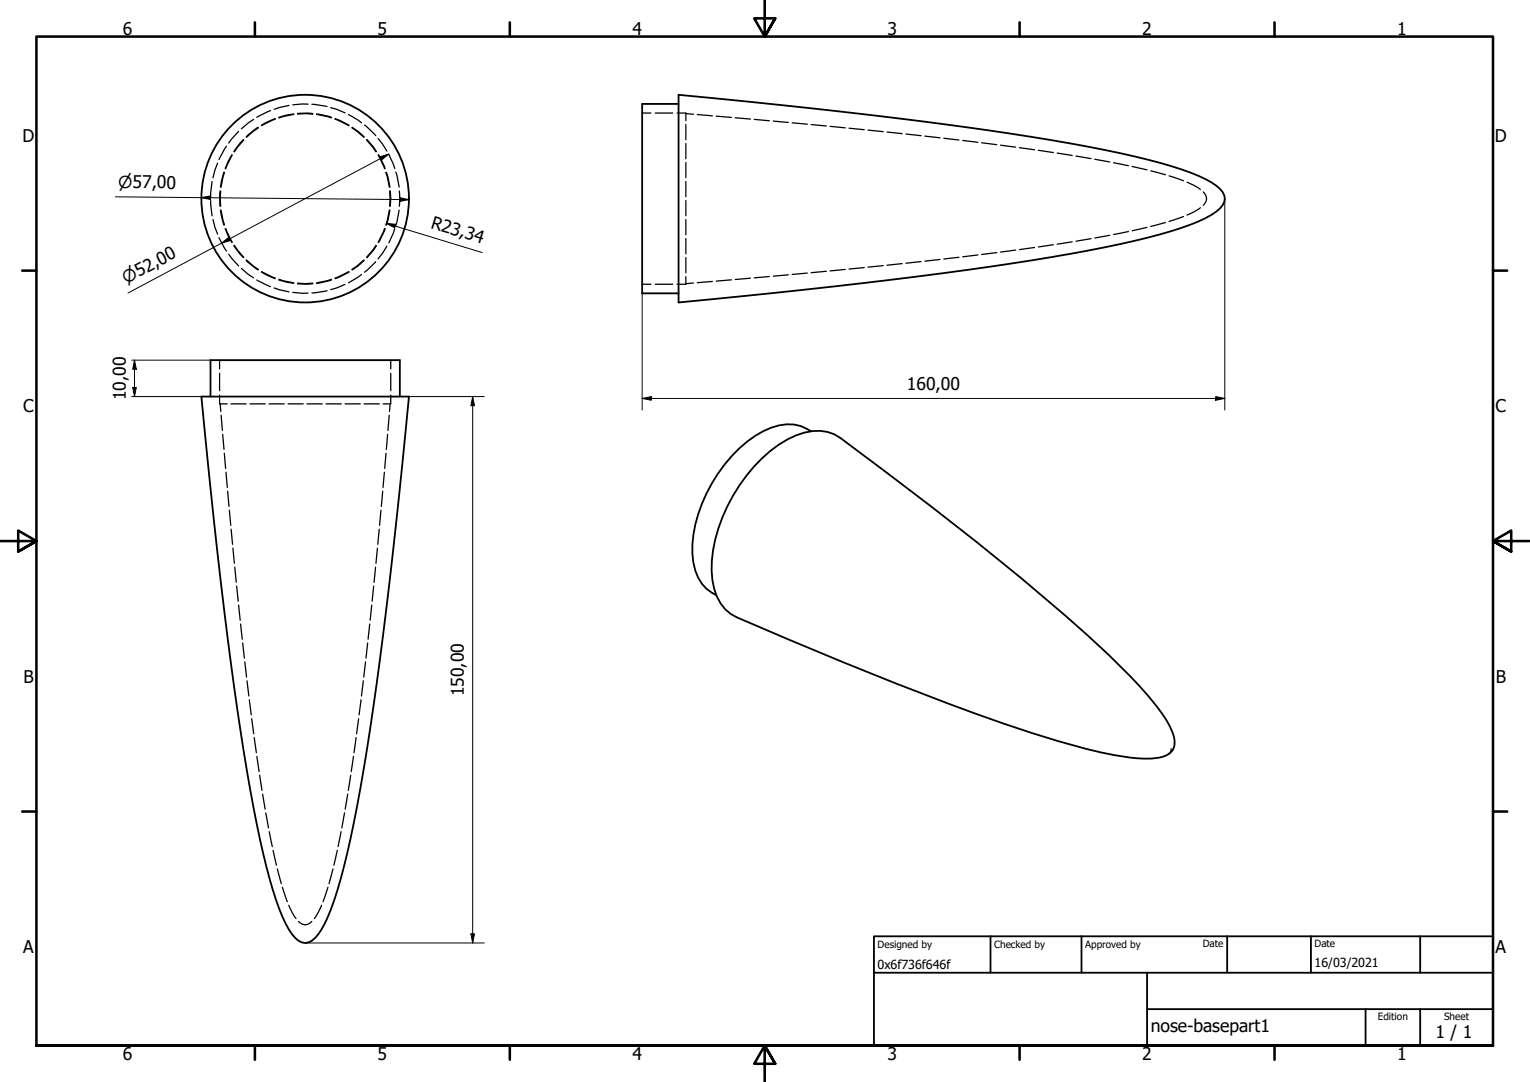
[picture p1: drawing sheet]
<svg xmlns="http://www.w3.org/2000/svg" width="420mm" height="297mm" viewBox="0 0 420 297" stroke-linecap="round" stroke-linejoin="round" font-family="sans-serif">
<!-- layer: Hidden (ISO) -->
<g fill="none" stroke="#000" stroke-width=".35">
<path d="M65.5 36.1l-2.7 3.2M66.8 38.3l-2.6 3.3M67 38.4l-2.6 3.3M69.6 32.8l-3.3 2.6M70.9 34.9l-3.3 2.7M71 35.1l-3.3 2.6M74.3 30.4l-3.8 1.8M75.5 32.5l-3.7 1.9M75.6 32.7l-3.8 1.8M79.3 28.9l-4 1.1M80.7 31.3l-4.1 .9M80.7 31.4l-4.1 1"/>
<path d="M81.7 31.1l4.2 .1M81.7 31.3l2.1-.1 2.1 .1M84.6 28.6l-4.2 .2M85.6 28.6l4.2 .7M86.9 31.4l4.1 1M87 31.3l4.1 .9M90.8 29.5l4 1.5M92 32.7l3.8 1.8M92 32.6l3.9 1.8M95.7 31.4l3.6 2.3M96.6 35.1l3.3 2.6M96.7 35l3.3 2.6"/>
<path d="M100.1 34.3l3.1 2.9M100.6 38.4l2.6 3.3M100.8 38.3l2.6 3.3M103.8 38l2.4 3.5M176.3 31h2.4M179.9 31h4.8M185.9 31h2.4v2.1M188.3 34.2v4.1M188.3 39.4v4.2M188.3 31.2l2.1 .2M191.5 31.5l4.1 .3M196.7 31.9l4.2 .3"/>
<path d="M201.9 32.3l4.2 .4M207.1 32.8l4.2 .3M212.3 33.2l4.2 .4M217.5 33.7l4.2 .4M222.7 34.2l4.2 .4M228 34.7l4.1 .4M233.2 35.2l4.1 .4M238.4 35.7l4.1 .4M243.6 36.2l4.1 .5M248.8 36.8l4.1 .5M254 37.4l4.1 .4M259.2 38l4.1 .4"/>
<path d="M264.4 38.6l4.1 .5M269.6 39.2l4.1 .5M274.8 39.9l4.1 .5M57.9 55.1l.3 4.1M58.2 49.8l-.3 4.2M59.7 44.8l-1.2 4M60.4 52.4v4.2M60.6 57.7l.9 4.1M60.6 52.4v4.2M60.7 57.7l1 4M61.5 47.3l-.9 4.1M61.7 47.3l-1 4.1"/>
<path d="M62.2 40.1l-2.1 3.7M63.7 42.5l-1.9 3.8M63.8 42.6l-1.8 3.7M103.8 42.6l1.8 3.7M103.9 42.5l1.9 3.8M106 47.3l.9 4.1M106.1 47.3l1 4.1M106.8 42.4l1.6 3.9M106.9 57.7l-.9 4M107 52.4l.1 2.1-.1 2.1M107.1 57.7l-1 4.1M107.2 52.4l.1 2.1-.1 2.1"/>
<path d="M108.7 47.3l.9 4.1M109.6 57.7l-.9 4.1M109.7 52.4v4.2M188.3 44.6v4.2M188.3 49.8v4.2M188.3 55.1v4.1M280 40.5l4.1 .6M285.1 41.3l4.2 .6M290.3 42l4.1 .7M295.5 42.8l4.1 .7M300.6 43.7l4.2 .8M305.8 44.7l4.1 .8"/>
<path d="M310.9 45.7l4.1 .9M316 46.9l4.1 1.1M321.1 48.3l3.9 1.3M325 59.4l-3.9 1.4M326 50l3.6 2M329.6 57l-1.7 1.2-1.9 .8M330.4 52.7a2.29 2.29 0 0 1 0 3.7M58.5 60.3l1.2 4M60.1 65.3l2.1 3.6M61.8 62.8l1.9 3.8M62 62.7l1.8 3.8M62.8 69.8l2.7 3.2"/>
<path d="M64.2 67.5l2.6 3.2M64.4 67.4l2.6 3.2M66.3 73.7l3.3 2.6M67.6 71.5l3.3 2.6M67.7 71.4l3.3 2.6M70.5 76.9l3.8 1.8M71.8 74.7l3.7 1.8M71.8 74.5l3.8 1.8M75.3 79l4 1.1M76.6 76.8l4.1 1M76.6 76.7l4.1 1M81.7 77.7l2.1 .2 2.1-.2"/>
<path d="M85.9 77.9h-4.2M89.8 79.8l-4.2 .6M91 76.7l-4.1 1M91.1 76.9l-4.1 .9M94.8 78.1l-4 1.4M95.8 74.5l-3.8 1.8M95.9 74.7l-3.9 1.8M99.3 75.4l-3.6 2.2M99.9 71.4l-3.3 2.6M100 71.5l-3.3 2.6M103.2 71.9l-3.1 2.8M103.2 67.4l-2.6 3.2"/>
<path d="M103.4 67.4l-2.6 3.4M105.6 62.7l-1.8 3.8M105.8 62.8l-1.9 3.8M106.2 67.6l-2.4 3.4M108.4 62.8l-1.6 3.9M176.3 78h2.4M179.9 78h4.8M188.3 60.3v4.2M188.3 65.5v4.2M188.3 70.7v4.2M188.3 75.9v2.1h-2.4M190.4 77.7l-2.1 .2"/>
<path d="M195.6 77.3l-4.1 .3M200.9 76.8l-4.2 .4M206.1 76.4l-4.2 .3M211.3 75.9l-4.2 .4M216.5 75.4l-4.2 .4M221.7 75l-4.2 .3M226.9 74.5l-4.2 .4M232.1 74l-4.1 .4M237.3 73.5l-4.1 .4M242.5 72.9l-4.1 .4M247.7 72.4l-4.1 .4M252.9 71.8l-4.1 .5"/>
<path d="M258.1 71.2l-4.1 .5M263.3 70.6l-4.1 .5M268.5 70l-4.1 .5M273.7 69.3l-4.1 .6M278.9 68.7l-4.1 .5M284.1 67.9l-4.1 .6M289.3 67.2l-4.2 .6M294.4 66.4l-4.1 .6M299.6 65.5l-4.1 .7M304.8 64.6l-4.2 .7M309.9 63.6l-4.1 .8M315 62.4l-4.1 .9"/>
<path d="M320.1 61.1l-4.1 1.1M60.3 98.9v2.4M80.4 80.3l4.2 .2M107.3 98.9v2.4M60.3 108.5v2.4h2.1M60.3 102.5v4.8M60.5 110.9l.1 2.1M60.7 114l.4 4.2M61.2 119.2l.3 4.2M63.4 110.9h4.2M68.7 110.9h4.1M73.9 110.9h4.2"/>
<path d="M79.1 110.9h4.2M84.3 110.9h4.2M89.5 110.9h4.2M94.8 110.9h4.1M100 110.9h4.2M106.4 119.2l-.3 4.2M106.9 114l-.4 4.2M107.1 110.9l-.1 2.1M107.3 108.5v2.4h-2.1M107.3 102.5v4.8M61.6 124.4l.4 4.2M62.1 129.6l.3 4.2"/>
<path d="M62.5 134.9l.4 4.1M105.1 134.9l-.4 4.1M105.6 129.6l-.4 4.2M106 124.4l-.4 4.2M63 140.1l.4 4.1M63.5 145.3l.4 4.1M64 150.5l.4 4.2M64.5 155.7l.4 4.2M103.1 155.7l-.4 4.2M103.6 150.5l-.4 4.2M104.1 145.3l-.4 4.1M104.6 140.1l-.4 4.1"/>
<path d="M65 160.9l.4 4.2M65.5 166.1l.5 4.2M66.1 171.3l.4 4.2M66.6 176.5l.5 4.2M101 176.5l-.5 4.2M101.5 171.3l-.4 4.2M102.1 166.1l-.5 4.2M102.6 160.9l-.4 4.2M67.2 181.7l.5 4.2M67.8 186.9l.5 4.2M68.5 192.1l.5 4.2M69.1 197.3l.6 4.1"/>
<path d="M98.5 197.3l-.6 4.1M99.1 192.1l-.5 4.2M99.8 186.9l-.5 4.2M100.4 181.7l-.5 4.2M69.8 202.5l.6 4.1M70.5 207.7l.7 4.1M71.3 212.8l.7 4.2M72.1 218l.7 4.1M95.5 218l-.7 4.1M96.3 212.8l-.6 4.2M97.1 207.7l-.6 4.1M97.8 202.5l-.6 4.1"/>
<path d="M73 223.2l.7 4.1M73.9 228.3l.9 4.1M75 233.4l.9 4.1M76.2 238.5l1 4.1M91.4 238.5l-1 4.1M92.6 233.4l-.9 4.1M93.7 228.3l-.9 4.1M94.6 223.2l-.7 4.1M77.6 243.6l1.3 3.9M79.3 248.5l2 3.7M82 253a2.29 2.29 0 0 0 3.6 0M88.3 248.5l-2 3.7"/>
<path d="M90.1 243.6l-1.4 3.9"/>
</g>
<!-- layer: Visible (ISO) -->
<g fill="none" stroke="#000" stroke-width=".5">
<path d="M186.3 26a1448.2 1448.2 0 0 1 107.7 13.4 208.5 208.5 0 0 1 33 8 18.8 18.8 0 0 1 8.8 5.3 3.2 3.2 0 0 1-.8 4.5 28.3 28.3 0 0 1-10.5 5.3 275.2 275.2 0 0 1-41 9 1585 1585 0 0 1-97.2 11.5zM186.3 28.5h-10v52h10M55.3 108.9h57a1452.4 1452.4 0 0 1-13.4 107.6 207.1 207.1 0 0 1-8 33 18.7 18.7 0 0 1-5.3 8.8 3.2 3.2 0 0 1-4.5-.7 28.5 28.5 0 0 1-5.3-10.6 274.5 274.5 0 0 1-8.9-41 1573.6 1573.6 0 0 1-11.6-97.1zM57.8 108.9v-10h52v10M222.7 118.4a11.2 11.2 0 0 0-10.9-1 34.4 34.4 0 0 0-16.3 15.3 34.3 34.3 0 0 0-5.1 21.8 11.2 11.2 0 0 0 6.3 8.9M209.3 125.8a25.2 25.2 0 0 1 13.8-7.5 10.5 10.5 0 0 1 7.6 1.9 922.9 922.9 0 0 1 67.9 54.1 160.1 160.1 0 0 1 19.4 20 19.4 19.4 0 0 1 4.6 9.2 3.9 3.9 0 0 1-3.3 4.2 30.4 30.4 0 0 1-13.2-.4 258.6 258.6 0 0 1-38-11.3 1131.3 1131.3 0 0 1-65.8-26.5 12.2 12.2 0 0 1-6.7-10.2 38.3 38.3 0 0 1 5.7-23.2 46.3 46.3 0 0 1 8-10.3z"/>
<circle cx="83.8" cy="54.5" r="28.5"/>
</g>
<!-- layer: Visible Narrow (ISO) -->
<path d="M321.6 205.5a1.78 1.78 0 0 1-.9 1.7" fill="none" stroke="#000" stroke-width=".35"/>
<!-- layer: Border (ISO) -->
<g fill="none" stroke="#000" stroke-width=".7">
<path d="M70 6.1v3.9M140 6.1v3.9M210 0v10l-2.9-5h5.8l-2.9 5 2.9-5M280 6.1v3.9M350 6.1v3.9M6.1 74.3h3.9M410 74.3h3.9M0 148.5h10l-5-2.9v5.8l5-2.9-5 2.9M420 148.5h-10l5-2.9v5.8l-5-2.9 5 2.9M6.1 222.8h3.9M410 222.8h3.9M10 287v-277h400v277h-400h400"/>
<path d="M70 287v3.9M140 287v3.9M212.9 292l-2.9-5 2.9 5h-5.8l2.9-5v10M280 287v3.9M350 287v3.9"/>
</g>
<!-- layer: Title (ISO) -->
<path d="M240 257h170v30h-170zM272 257v10M297 257v10M337 257v10M360 257v10M390 257v10M240 267h170M315 277h95M315 267v20M375 277v10M390 277v10" fill="none" stroke="#000" stroke-width=".5"/>
<!-- layer: Dimension (ISO) -->
<g fill="none" stroke="#000" stroke-width=".27">
<path d="M31.7 54l80.6 .8M55.3 54.3l2.5-.5v1zM104.3 43l2.5-.7-2 1.6zM106.8 42.3l-71.7 38.1M109.8 54.3l2.5 .5-2.5 .5zM336.3 54.5v58.1M60.9 66.8l1.9-1.7 .5 .9zM106.1 61.3l2.6 .3-.3 .9zM106.1 61.3l26.3 8M36.2 98.9h21.6M36.9 98.9l.5 2.5h-1zM36.9 98.9v10"/>
<path d="M176.3 80.5v32.1M36.2 108.9h19.1M36.4 106.4h1l-.5 2.5zM112.3 108.9h20.7M129.8 108.9l.5 2.5h-1zM129.8 108.9v150M176.3 109.4l2.5-.5v1zM176.3 109.4h160M333.8 108.9l2.5 .5-2.5 .5zM83.8 258.9h49.2M129.3 256.4h1l-.5 2.5z"/>
</g>
<g fill="#000">
<path d="M55.3 54.3l2.5-.5v1z" fill-rule="evenodd"/>
<path d="M104.3 43l2.5-.7-2 1.6z" fill-rule="evenodd"/>
<path d="M109.8 54.3l2.5 .5-2.5 .5z" fill-rule="evenodd"/>
<path d="M60.9 66.8l1.9-1.7 .5 .9z" fill-rule="evenodd"/>
<path d="M106.1 61.3l2.6 .3-.3 .9z" fill-rule="evenodd"/>
<path d="M36.4 106.4h1l-.5 2.5z" fill-rule="evenodd"/>
<path d="M36.9 98.9l.5 2.5h-1z" fill-rule="evenodd"/>
<path d="M129.8 108.9l.5 2.5h-1z" fill-rule="evenodd"/>
<path d="M176.3 109.4l2.5-.5v1z" fill-rule="evenodd"/>
<path d="M333.8 108.9l2.5 .5-2.5 .5z" fill-rule="evenodd"/>
<path d="M129.3 256.4h1l-.5 2.5z" fill-rule="evenodd"/>
</g>
<g font-size="4.8">
<text x="33.7" y="9.6">6</text>
<text x="103.7" y="9.6">5</text>
<text x="173.7" y="9.6">4</text>
<text x="243.7" y="9.6">3</text>
<text x="313.7" y="9.6">2</text>
<text x="383.7" y="9.6">1</text>
<text x="6.2" y="38.9">D</text>
<text x="410.5" y="38.9">D</text>
<text x="118.1" y="62.5" transform="rotate(17 118.1 62.5)">R23,34</text>
<text x="249.1" y="107">160,00</text>
<text x="6.4" y="113.2">C</text>
<text x="34.5" y="109.9" transform="rotate(-90 34.5 109.9)">10,00</text>
<text x="410.7" y="113.2">C</text>
<text x="6.4" y="187.4">B</text>
<text x="127.4" y="191.2" transform="rotate(-90 127.4 191.2)">150,00</text>
<text x="410.7" y="187.4">B</text>
<text x="6.4" y="261.7">A</text>
<text x="410.7" y="261.7">A</text>
<text x="316" y="283.4">nose-basepart1</text>
<text x="394.2" y="285">1 / 1</text>
<text x="33.7" y="290.9">6</text>
<text x="103.7" y="290.9">5</text>
<text x="173.7" y="290.9">4</text>
<text x="243.7" y="290.9">3</text>
<text x="313.7" y="290.9">2</text>
<text x="383.7" y="290.9">1</text>
</g>
<g font-size="4.6">
<text x="32.5" y="51.6">⌀57,00</text>
<text x="34.7" y="78" transform="rotate(-28 34.7 78)">⌀52,00</text>
</g>
<g font-size="3.4">
<text x="241" y="266">0x6f736f646f</text>
<text x="361" y="265.5">16/03/2021</text>
</g>
<g font-size="2.7">
<text x="241" y="260.1">Designed by</text>
<text x="273" y="260.1">Checked by</text>
<text x="298" y="260.1">Approved by</text>
<text x="330.3" y="260">Date</text>
<text x="361" y="260">Date</text>
<text x="378.4" y="280.1">Edition</text>
<text x="396.6" y="280.1">Sheet</text>
</g>
</svg>
